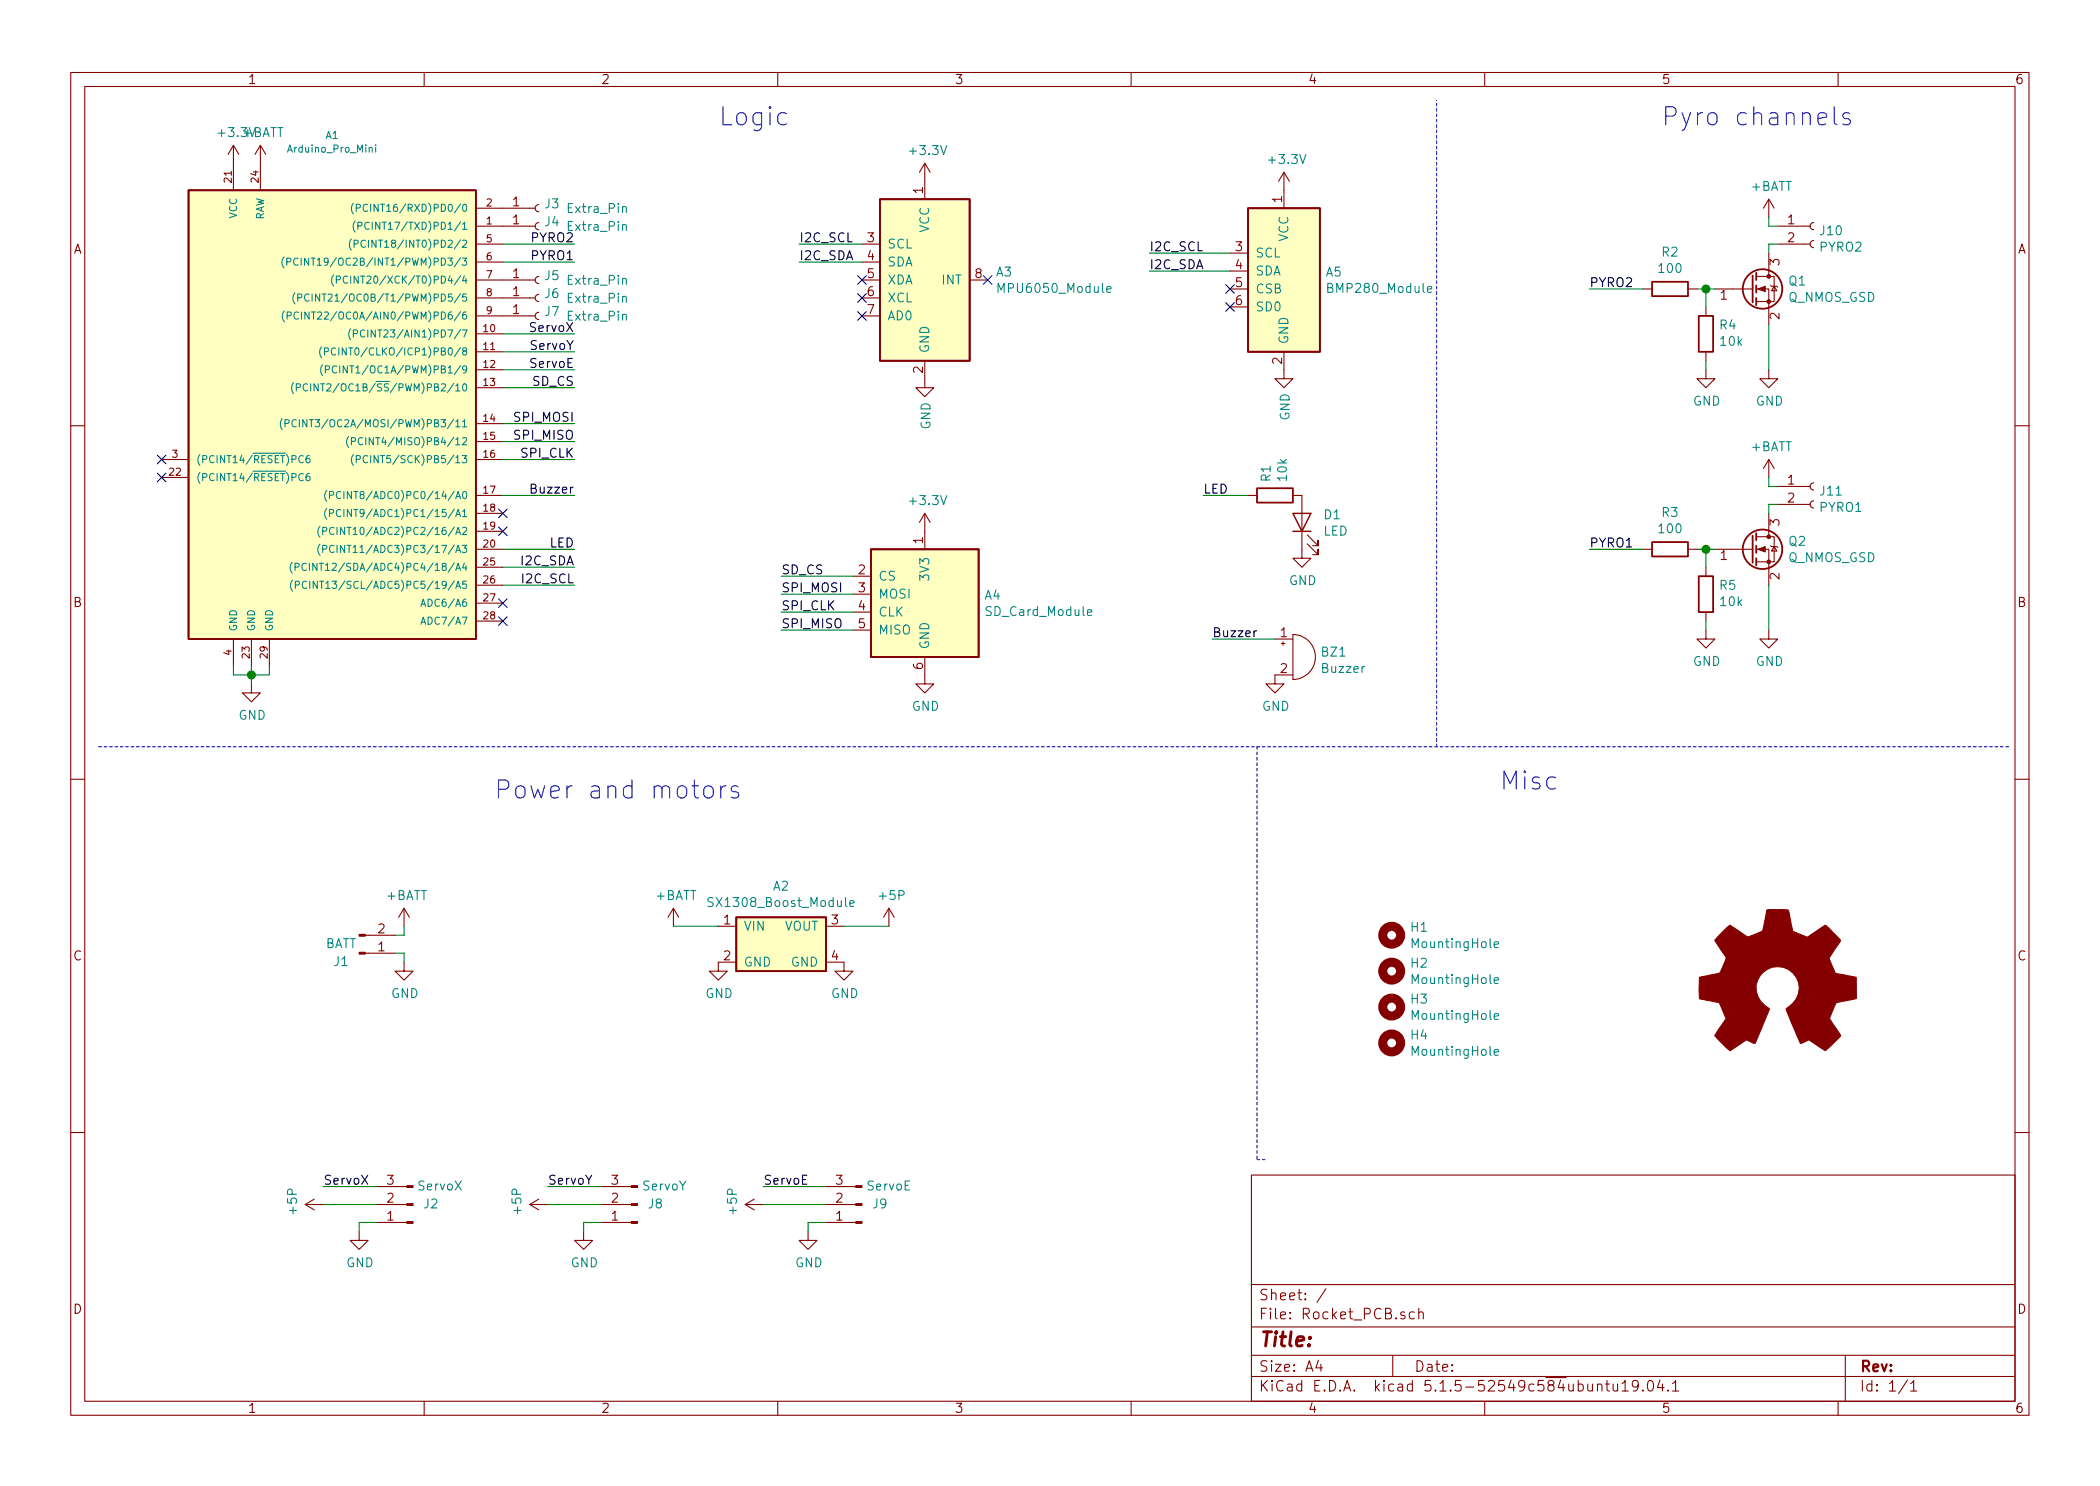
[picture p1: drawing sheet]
EESchema Schematic File Version 4
LIBS:Rocket_PCB-cache
EELAYER 30 0
EELAYER END
$Descr A4 11693 8268
encoding utf-8
Sheet 1 1
Title ""
Date ""
Rev ""
Comp ""
Comment1 ""
Comment2 ""
Comment3 ""
Comment4 ""
$EndDescr
$Comp
L Connector:Conn_01x03_Male J2
U 1 1
P 2300 6700
F 0 "J2" H 2200 6700 50  0000 C CNN
F 1 "ServoX" H 2150 6600 50  0000 C CNN
F 2 "Connector_PinHeader_2.54mm:PinHeader_1x03_P2.54mm_Vertical" H 2300 6700 50  0001 C CNN
F 3 "~" H 2300 6700 50  0001 C CNN
	1    2300 6700
	-1   0    0    1   
$EndComp
$Comp
L Device:Q_NMOS_GSD Q1
U 1 1
P 9750 1600
F 0 "Q1" H 9956 1646 50  0000 L CNN
F 1 "Q_NMOS_GSD" H 9956 1555 50  0000 L CNN
F 2 "Package_TO_SOT_SMD:SOT-23" H 9950 1700 50  0001 C CNN
F 3 "~" H 9750 1600 50  0001 C CNN
	1    9750 1600
	1    0    0    -1  
$EndComp
$Comp
L Connector:Conn_01x02_Male J1
U 1 1
P 2000 5300
F 0 "J1" H 1900 5350 50  0000 C CNN
F 1 "BATT" H 1900 5250 50  0000 C CNN
F 2 "Connector_PinHeader_2.54mm:PinHeader_1x02_P2.54mm_Vertical" H 2000 5300 50  0001 C CNN
F 3 "~" H 2000 5300 50  0001 C CNN
	1    2000 5300
	1    0    0    1   
$EndComp
$Comp
L power:GND #PWR07
U 1 1
P 2250 5350
F 0 "#PWR07" H 2250 5100 50  0001 C CNN
F 1 "GND" H 2255 5177 50  0000 C CNN
F 2 "" H 2250 5350 50  0001 C CNN
F 3 "" H 2250 5350 50  0001 C CNN
	1    2250 5350
	1    0    0    -1  
$EndComp
Wire Wire Line
	2200 5300 2250 5300
Wire Wire Line
	2250 5300 2250 5350
$Comp
L power:GND #PWR011
U 1 1
P 4000 5350
F 0 "#PWR011" H 4000 5100 50  0001 C CNN
F 1 "GND" H 4005 5177 50  0000 C CNN
F 2 "" H 4000 5350 50  0001 C CNN
F 3 "" H 4000 5350 50  0001 C CNN
	1    4000 5350
	1    0    0    -1  
$EndComp
$Comp
L power:GND #PWR014
U 1 1
P 4700 5350
F 0 "#PWR014" H 4700 5100 50  0001 C CNN
F 1 "GND" H 4705 5177 50  0000 C CNN
F 2 "" H 4700 5350 50  0001 C CNN
F 3 "" H 4700 5350 50  0001 C CNN
	1    4700 5350
	1    0    0    -1  
$EndComp
$Comp
L power:+BATT #PWR06
U 1 1
P 2250 5150
F 0 "#PWR06" H 2250 5000 50  0001 C CNN
F 1 "+BATT" H 2265 5323 50  0000 C CNN
F 2 "" H 2250 5150 50  0001 C CNN
F 3 "" H 2250 5150 50  0001 C CNN
	1    2250 5150
	1    0    0    -1  
$EndComp
Wire Wire Line
	2250 5150 2250 5200
Wire Wire Line
	2250 5200 2200 5200
$Comp
L power:+BATT #PWR010
U 1 1
P 3750 5150
F 0 "#PWR010" H 3750 5000 50  0001 C CNN
F 1 "+BATT" H 3765 5323 50  0000 C CNN
F 2 "" H 3750 5150 50  0001 C CNN
F 3 "" H 3750 5150 50  0001 C CNN
	1    3750 5150
	1    0    0    -1  
$EndComp
Wire Wire Line
	4000 5150 3750 5150
$Comp
L power:+5P #PWR015
U 1 1
P 4950 5150
F 0 "#PWR015" H 4950 5000 50  0001 C CNN
F 1 "+5P" H 4965 5323 50  0000 C CNN
F 2 "" H 4950 5150 50  0001 C CNN
F 3 "" H 4950 5150 50  0001 C CNN
	1    4950 5150
	1    0    0    -1  
$EndComp
Wire Wire Line
	4950 5150 4700 5150
$Comp
L power:+BATT #PWR03
U 1 1
P 1450 900
F 0 "#PWR03" H 1450 750 50  0001 C CNN
F 1 "+BATT" H 1465 1073 50  0000 C CNN
F 2 "" H 1450 900 50  0001 C CNN
F 3 "" H 1450 900 50  0001 C CNN
	1    1450 900 
	1    0    0    -1  
$EndComp
$Comp
L power:GND #PWR02
U 1 1
P 1400 3800
F 0 "#PWR02" H 1400 3550 50  0001 C CNN
F 1 "GND" H 1405 3627 50  0000 C CNN
F 2 "" H 1400 3800 50  0001 C CNN
F 3 "" H 1400 3800 50  0001 C CNN
	1    1400 3800
	1    0    0    -1  
$EndComp
$Comp
L Device:R R2
U 1 1
P 9300 1600
F 0 "R2" V 9093 1600 50  0000 C CNN
F 1 "100" V 9184 1600 50  0000 C CNN
F 2 "Resistor_SMD:R_0805_2012Metric" V 9230 1600 50  0001 C CNN
F 3 "~" H 9300 1600 50  0001 C CNN
	1    9300 1600
	0    1    1    0   
$EndComp
$Comp
L Device:R R4
U 1 1
P 9500 1850
F 0 "R4" H 9430 1804 50  0000 R CNN
F 1 "10k" H 9430 1895 50  0000 R CNN
F 2 "Resistor_SMD:R_0805_2012Metric" V 9430 1850 50  0001 C CNN
F 3 "~" H 9500 1850 50  0001 C CNN
	1    9500 1850
	-1   0    0    1   
$EndComp
$Comp
L power:GND #PWR027
U 1 1
P 9850 2050
F 0 "#PWR027" H 9850 1800 50  0001 C CNN
F 1 "GND" H 9855 1877 50  0000 C CNN
F 2 "" H 9850 2050 50  0001 C CNN
F 3 "" H 9850 2050 50  0001 C CNN
	1    9850 2050
	1    0    0    -1  
$EndComp
Wire Wire Line
	9450 1600 9500 1600
Wire Wire Line
	9500 1700 9500 1600
Connection ~ 9500 1600
Wire Wire Line
	9500 1600 9550 1600
Wire Wire Line
	9850 2050 9850 1800
Wire Wire Line
	9500 2000 9500 2050
$Comp
L power:GND #PWR024
U 1 1
P 9500 2050
F 0 "#PWR024" H 9500 1800 50  0001 C CNN
F 1 "GND" H 9505 1877 50  0000 C CNN
F 2 "" H 9500 2050 50  0001 C CNN
F 3 "" H 9500 2050 50  0001 C CNN
	1    9500 2050
	1    0    0    -1  
$EndComp
Text Label 8850 1600 0    50   ~ 0
PYRO2
Wire Wire Line
	8850 1600 9150 1600
$Comp
L Connector:Conn_01x02_Female J10
U 1 1
P 10100 1250
F 0 "J10" H 10128 1226 50  0000 L CNN
F 1 "PYRO2" H 10128 1135 50  0000 L CNN
F 2 "TerminalBlock_TE-Connectivity:TerminalBlock_TE_282834-2_1x02_P2.54mm_Horizontal" H 10100 1250 50  0001 C CNN
F 3 "~" H 10100 1250 50  0001 C CNN
	1    10100 1250
	1    0    0    -1  
$EndComp
Wire Wire Line
	9850 1400 9850 1350
Wire Wire Line
	9850 1350 9900 1350
Wire Wire Line
	9850 1200 9850 1250
Wire Wire Line
	9850 1250 9900 1250
$Comp
L power:+BATT #PWR026
U 1 1
P 9850 1200
F 0 "#PWR026" H 9850 1050 50  0001 C CNN
F 1 "+BATT" H 9865 1373 50  0000 C CNN
F 2 "" H 9850 1200 50  0001 C CNN
F 3 "" H 9850 1200 50  0001 C CNN
	1    9850 1200
	1    0    0    -1  
$EndComp
$Comp
L power:+3.3V #PWR01
U 1 1
P 1300 900
F 0 "#PWR01" H 1300 750 50  0001 C CNN
F 1 "+3.3V" H 1315 1073 50  0000 C CNN
F 2 "" H 1300 900 50  0001 C CNN
F 3 "" H 1300 900 50  0001 C CNN
	1    1300 900 
	1    0    0    -1  
$EndComp
$Comp
L power:+3.3V #PWR018
U 1 1
P 5150 2950
F 0 "#PWR018" H 5150 2800 50  0001 C CNN
F 1 "+3.3V" H 5165 3123 50  0000 C CNN
F 2 "" H 5150 2950 50  0001 C CNN
F 3 "" H 5150 2950 50  0001 C CNN
	1    5150 2950
	1    0    0    -1  
$EndComp
$Comp
L power:GND #PWR019
U 1 1
P 5150 3750
F 0 "#PWR019" H 5150 3500 50  0001 C CNN
F 1 "GND" H 5155 3577 50  0000 C CNN
F 2 "" H 5150 3750 50  0001 C CNN
F 3 "" H 5150 3750 50  0001 C CNN
	1    5150 3750
	1    0    0    -1  
$EndComp
$Comp
L power:GND #PWR05
U 1 1
P 2000 6850
F 0 "#PWR05" H 2000 6600 50  0001 C CNN
F 1 "GND" H 2005 6677 50  0000 C CNN
F 2 "" H 2000 6850 50  0001 C CNN
F 3 "" H 2000 6850 50  0001 C CNN
	1    2000 6850
	1    0    0    -1  
$EndComp
Wire Wire Line
	2000 6850 2000 6800
Wire Wire Line
	2000 6800 2100 6800
$Comp
L power:+5P #PWR04
U 1 1
P 1800 6700
F 0 "#PWR04" H 1800 6550 50  0001 C CNN
F 1 "+5P" H 1815 6873 50  0000 C CNN
F 2 "" H 1800 6700 50  0001 C CNN
F 3 "" H 1800 6700 50  0001 C CNN
	1    1800 6700
	0    -1   -1   0   
$EndComp
Text Label 1800 6600 0    50   ~ 0
ServoX
$Comp
L Connector:Conn_01x03_Male J8
U 1 1
P 3550 6700
F 0 "J8" H 3450 6700 50  0000 C CNN
F 1 "ServoY" H 3400 6600 50  0000 C CNN
F 2 "Connector_PinHeader_2.54mm:PinHeader_1x03_P2.54mm_Vertical" H 3550 6700 50  0001 C CNN
F 3 "~" H 3550 6700 50  0001 C CNN
	1    3550 6700
	-1   0    0    1   
$EndComp
$Comp
L power:GND #PWR09
U 1 1
P 3250 6850
F 0 "#PWR09" H 3250 6600 50  0001 C CNN
F 1 "GND" H 3255 6677 50  0000 C CNN
F 2 "" H 3250 6850 50  0001 C CNN
F 3 "" H 3250 6850 50  0001 C CNN
	1    3250 6850
	1    0    0    -1  
$EndComp
Wire Wire Line
	3250 6850 3250 6800
Wire Wire Line
	3250 6800 3350 6800
$Comp
L power:+5P #PWR08
U 1 1
P 3050 6700
F 0 "#PWR08" H 3050 6550 50  0001 C CNN
F 1 "+5P" H 3065 6873 50  0000 C CNN
F 2 "" H 3050 6700 50  0001 C CNN
F 3 "" H 3050 6700 50  0001 C CNN
	1    3050 6700
	0    -1   -1   0   
$EndComp
Text Label 3050 6600 0    50   ~ 0
ServoY
Text Label 4350 3300 0    50   ~ 0
SPI_MOSI
Text Label 4350 3500 0    50   ~ 0
SPI_MISO
Text Label 4350 3400 0    50   ~ 0
SPI_CLK
Text Label 4350 3200 0    50   ~ 0
SD_CS
Wire Wire Line
	4350 3200 4750 3200
Wire Wire Line
	4350 3300 4750 3300
Wire Wire Line
	4750 3400 4350 3400
Wire Wire Line
	4350 3500 4750 3500
Text Label 3200 2350 2    50   ~ 0
SPI_MOSI
Text Label 3200 2550 2    50   ~ 0
SPI_CLK
Wire Wire Line
	3200 2550 2800 2550
Wire Wire Line
	3200 2350 2800 2350
Text Label 3200 2450 2    50   ~ 0
SPI_MISO
Wire Wire Line
	3200 2450 2800 2450
Text Label 3200 2150 2    50   ~ 0
SD_CS
Wire Wire Line
	3200 2150 2800 2150
$Comp
L power:+3.3V #PWR016
U 1 1
P 5150 1000
F 0 "#PWR016" H 5150 850 50  0001 C CNN
F 1 "+3.3V" H 5165 1173 50  0000 C CNN
F 2 "" H 5150 1000 50  0001 C CNN
F 3 "" H 5150 1000 50  0001 C CNN
	1    5150 1000
	1    0    0    -1  
$EndComp
$Comp
L power:GND #PWR017
U 1 1
P 5150 2100
F 0 "#PWR017" H 5150 1850 50  0001 C CNN
F 1 "GND" V 5155 1972 50  0000 R CNN
F 2 "" H 5150 2100 50  0001 C CNN
F 3 "" H 5150 2100 50  0001 C CNN
	1    5150 2100
	1    0    0    -1  
$EndComp
Text Label 4450 1350 0    50   ~ 0
I2C_SCL
Text Label 4450 1450 0    50   ~ 0
I2C_SDA
Text Label 3200 3250 2    50   ~ 0
I2C_SCL
Text Label 3200 3150 2    50   ~ 0
I2C_SDA
Wire Wire Line
	3200 3150 2800 3150
Wire Wire Line
	2800 3250 3200 3250
Text Label 3200 2050 2    50   ~ 0
ServoE
Wire Wire Line
	3200 2050 2800 2050
Text Label 3200 1950 2    50   ~ 0
ServoY
Wire Wire Line
	3200 1950 2800 1950
$Comp
L Connector:Conn_01x03_Male J9
U 1 1
P 4800 6700
F 0 "J9" H 4700 6700 50  0000 C CNN
F 1 "ServoE" H 4650 6600 50  0000 C CNN
F 2 "Connector_PinHeader_2.54mm:PinHeader_1x03_P2.54mm_Vertical" H 4800 6700 50  0001 C CNN
F 3 "~" H 4800 6700 50  0001 C CNN
	1    4800 6700
	-1   0    0    1   
$EndComp
$Comp
L power:GND #PWR013
U 1 1
P 4500 6850
F 0 "#PWR013" H 4500 6600 50  0001 C CNN
F 1 "GND" H 4505 6677 50  0000 C CNN
F 2 "" H 4500 6850 50  0001 C CNN
F 3 "" H 4500 6850 50  0001 C CNN
	1    4500 6850
	1    0    0    -1  
$EndComp
Wire Wire Line
	4500 6850 4500 6800
Wire Wire Line
	4500 6800 4600 6800
$Comp
L power:+5P #PWR012
U 1 1
P 4250 6700
F 0 "#PWR012" H 4250 6550 50  0001 C CNN
F 1 "+5P" H 4265 6873 50  0000 C CNN
F 2 "" H 4250 6700 50  0001 C CNN
F 3 "" H 4250 6700 50  0001 C CNN
	1    4250 6700
	0    -1   -1   0   
$EndComp
Text Label 4250 6600 0    50   ~ 0
ServoE
Text Label 3200 1850 2    50   ~ 0
ServoX
Wire Wire Line
	3200 1850 2800 1850
NoConn ~ 2800 2850
NoConn ~ 2800 2950
NoConn ~ 2800 3350
NoConn ~ 2800 3450
$Comp
L Charleslabs_Parts:SD_Card_Module A4
U 1 1
P 5150 3350
F 0 "A4" H 5480 3396 50  0000 L CNN
F 1 "SD_Card_Module" H 5480 3305 50  0000 L CNN
F 2 "Charleslabs_Parts:SD_Card_Module" H 4850 3700 50  0001 C CNN
F 3 "" H 4850 3700 50  0001 C CNN
	1    5150 3350
	1    0    0    -1  
$EndComp
$Comp
L Charleslabs_Parts:MPU6050_Module A3
U 1 1
P 5150 1550
F 0 "A3" H 5544 1596 50  0000 L CNN
F 1 "MPU6050_Module" H 5544 1505 50  0000 L CNN
F 2 "Charleslabs_Parts:MPU6050_Module" H 4900 2000 50  0001 C CNN
F 3 "" H 4900 2000 50  0001 C CNN
	1    5150 1550
	1    0    0    -1  
$EndComp
Wire Wire Line
	4450 1350 4800 1350
Wire Wire Line
	4800 1450 4450 1450
NoConn ~ 4800 1550
NoConn ~ 4800 1650
NoConn ~ 4800 1750
NoConn ~ 5500 1550
$Comp
L Charleslabs_Parts:Arduino_Pro_Mini A1
U 1 1
P 1800 2250
F 0 "A1" H 1850 3758 40  0000 C CNN
F 1 "Arduino_Pro_Mini" H 1850 3682 40  0000 C CNN
F 2 "Charleslabs_Parts:Arduino_Pro_Mini_China" H 1800 2250 30  0001 C CIN
F 3 "" H 1800 2250 60  0000 C CNN
	1    1800 2250
	1    0    0    -1  
$EndComp
NoConn ~ 900  2550
NoConn ~ 900  2650
Wire Wire Line
	1300 3700 1300 3750
Wire Wire Line
	1300 3750 1400 3750
Wire Wire Line
	1400 3750 1400 3800
Wire Wire Line
	1400 3700 1400 3750
Connection ~ 1400 3750
Wire Wire Line
	1500 3700 1500 3750
Wire Wire Line
	1500 3750 1400 3750
$Comp
L Charleslabs_Parts:SX1308_Boost_Module A2
U 1 1
P 4350 5250
F 0 "A2" H 4350 5575 50  0000 C CNN
F 1 "SX1308_Boost_Module" H 4350 5484 50  0000 C CNN
F 2 "Charleslabs_Parts:SX1308_Boost_Module" H 4350 5000 50  0001 C CNN
F 3 "" H 4100 5400 50  0001 C CNN
	1    4350 5250
	1    0    0    -1  
$EndComp
$Comp
L Charleslabs_Parts:BMP280_Module A5
U 1 1
P 7150 1550
F 0 "A5" H 7380 1596 50  0000 L CNN
F 1 "BMP280_Module" H 7380 1505 50  0000 L CNN
F 2 "Charleslabs_Parts:BMP280_Module" H 8000 1800 50  0001 C CNN
F 3 "" H 6950 2000 50  0001 C CNN
	1    7150 1550
	1    0    0    -1  
$EndComp
Text Label 6400 1400 0    50   ~ 0
I2C_SCL
Text Label 6400 1500 0    50   ~ 0
I2C_SDA
Wire Wire Line
	6400 1500 6850 1500
Wire Wire Line
	6850 1400 6400 1400
$Comp
L power:+3.3V #PWR021
U 1 1
P 7150 1050
F 0 "#PWR021" H 7150 900 50  0001 C CNN
F 1 "+3.3V" H 7165 1223 50  0000 C CNN
F 2 "" H 7150 1050 50  0001 C CNN
F 3 "" H 7150 1050 50  0001 C CNN
	1    7150 1050
	1    0    0    -1  
$EndComp
$Comp
L power:GND #PWR022
U 1 1
P 7150 2050
F 0 "#PWR022" H 7150 1800 50  0001 C CNN
F 1 "GND" V 7155 1922 50  0000 R CNN
F 2 "" H 7150 2050 50  0001 C CNN
F 3 "" H 7150 2050 50  0001 C CNN
	1    7150 2050
	1    0    0    -1  
$EndComp
NoConn ~ 6850 1700
NoConn ~ 6850 1600
$Comp
L Connector:Conn_01x01_Female J3
U 1 1
P 3000 1150
F 0 "J3" H 3028 1176 50  0000 L CNN
F 1 "Extra_Pin" H 3150 1150 50  0000 L CNN
F 2 "Connector_PinHeader_2.54mm:PinHeader_1x01_P2.54mm_Vertical" H 3000 1150 50  0001 C CNN
F 3 "~" H 3000 1150 50  0001 C CNN
	1    3000 1150
	1    0    0    -1  
$EndComp
$Comp
L Connector:Conn_01x01_Female J4
U 1 1
P 3000 1250
F 0 "J4" H 3028 1276 50  0000 L CNN
F 1 "Extra_Pin" H 3150 1250 50  0000 L CNN
F 2 "Connector_PinHeader_2.54mm:PinHeader_1x01_P2.54mm_Vertical" H 3000 1250 50  0001 C CNN
F 3 "~" H 3000 1250 50  0001 C CNN
	1    3000 1250
	1    0    0    -1  
$EndComp
$Comp
L Connector:Conn_01x01_Female J5
U 1 1
P 3000 1550
F 0 "J5" H 3028 1576 50  0000 L CNN
F 1 "Extra_Pin" H 3150 1550 50  0000 L CNN
F 2 "Connector_PinHeader_2.54mm:PinHeader_1x01_P2.54mm_Vertical" H 3000 1550 50  0001 C CNN
F 3 "~" H 3000 1550 50  0001 C CNN
	1    3000 1550
	1    0    0    -1  
$EndComp
$Comp
L Connector:Conn_01x01_Female J6
U 1 1
P 3000 1650
F 0 "J6" H 3028 1676 50  0000 L CNN
F 1 "Extra_Pin" H 3150 1650 50  0000 L CNN
F 2 "Connector_PinHeader_2.54mm:PinHeader_1x01_P2.54mm_Vertical" H 3000 1650 50  0001 C CNN
F 3 "~" H 3000 1650 50  0001 C CNN
	1    3000 1650
	1    0    0    -1  
$EndComp
Wire Wire Line
	1800 6600 2100 6600
Wire Wire Line
	2100 6700 1800 6700
Wire Wire Line
	3050 6700 3350 6700
Wire Wire Line
	3350 6600 3050 6600
Wire Wire Line
	4250 6600 4600 6600
Wire Wire Line
	4600 6700 4250 6700
$Comp
L Device:LED D1
U 1 1
P 7250 2900
F 0 "D1" V 7289 2783 50  0000 R CNN
F 1 "LED" V 7198 2783 50  0000 R CNN
F 2 "LED_SMD:LED_0805_2012Metric" H 7250 2900 50  0001 C CNN
F 3 "~" H 7250 2900 50  0001 C CNN
	1    7250 2900
	0    -1   -1   0   
$EndComp
$Comp
L Device:R R1
U 1 1
P 7100 2750
F 0 "R1" H 7030 2704 50  0000 R CNN
F 1 "10k" H 7030 2795 50  0000 R CNN
F 2 "Resistor_SMD:R_0805_2012Metric" V 7030 2750 50  0001 C CNN
F 3 "~" H 7100 2750 50  0001 C CNN
	1    7100 2750
	0    1    1    0   
$EndComp
$Comp
L power:GND #PWR023
U 1 1
P 7250 3050
F 0 "#PWR023" H 7250 2800 50  0001 C CNN
F 1 "GND" H 7255 2877 50  0000 C CNN
F 2 "" H 7250 3050 50  0001 C CNN
F 3 "" H 7250 3050 50  0001 C CNN
	1    7250 3050
	1    0    0    -1  
$EndComp
Text Label 6700 2750 0    50   ~ 0
LED
Text Label 3200 3050 2    50   ~ 0
LED
$Comp
L Device:Buzzer BZ1
U 1 1
P 7200 3650
F 0 "BZ1" H 7352 3679 50  0000 L CNN
F 1 "Buzzer" H 7352 3588 50  0000 L CNN
F 2 "Buzzer_Beeper:Buzzer_12x9.5RM7.6" V 7175 3750 50  0001 C CNN
F 3 "~" V 7175 3750 50  0001 C CNN
	1    7200 3650
	1    0    0    -1  
$EndComp
$Comp
L power:GND #PWR020
U 1 1
P 7100 3750
F 0 "#PWR020" H 7100 3500 50  0001 C CNN
F 1 "GND" H 7105 3577 50  0000 C CNN
F 2 "" H 7100 3750 50  0001 C CNN
F 3 "" H 7100 3750 50  0001 C CNN
	1    7100 3750
	1    0    0    -1  
$EndComp
Text Label 3200 2750 2    50   ~ 0
Buzzer
Wire Wire Line
	6750 3550 7100 3550
$Comp
L Mechanical:MountingHole H1
U 1 1
P 7750 5200
F 0 "H1" H 7850 5246 50  0000 L CNN
F 1 "MountingHole" H 7850 5155 50  0000 L CNN
F 2 "MountingHole:MountingHole_3.2mm_M3" H 7750 5200 50  0001 C CNN
F 3 "~" H 7750 5200 50  0001 C CNN
	1    7750 5200
	1    0    0    -1  
$EndComp
$Comp
L Mechanical:MountingHole H2
U 1 1
P 7750 5400
F 0 "H2" H 7850 5446 50  0000 L CNN
F 1 "MountingHole" H 7850 5355 50  0000 L CNN
F 2 "MountingHole:MountingHole_3.2mm_M3" H 7750 5400 50  0001 C CNN
F 3 "~" H 7750 5400 50  0001 C CNN
	1    7750 5400
	1    0    0    -1  
$EndComp
$Comp
L Mechanical:MountingHole H3
U 1 1
P 7750 5600
F 0 "H3" H 7850 5646 50  0000 L CNN
F 1 "MountingHole" H 7850 5555 50  0000 L CNN
F 2 "MountingHole:MountingHole_3.2mm_M3" H 7750 5600 50  0001 C CNN
F 3 "~" H 7750 5600 50  0001 C CNN
	1    7750 5600
	1    0    0    -1  
$EndComp
$Comp
L Mechanical:MountingHole H4
U 1 1
P 7750 5800
F 0 "H4" H 7850 5846 50  0000 L CNN
F 1 "MountingHole" H 7850 5755 50  0000 L CNN
F 2 "MountingHole:MountingHole_3.2mm_M3" H 7750 5800 50  0001 C CNN
F 3 "~" H 7750 5800 50  0001 C CNN
	1    7750 5800
	1    0    0    -1  
$EndComp
Wire Wire Line
	3200 3050 2800 3050
Wire Wire Line
	3200 2750 2800 2750
Text Label 6750 3550 0    50   ~ 0
Buzzer
$Comp
L Device:Q_NMOS_GSD Q2
U 1 1
P 9750 3050
F 0 "Q2" H 9956 3096 50  0000 L CNN
F 1 "Q_NMOS_GSD" H 9956 3005 50  0000 L CNN
F 2 "Package_TO_SOT_SMD:SOT-23" H 9950 3150 50  0001 C CNN
F 3 "~" H 9750 3050 50  0001 C CNN
	1    9750 3050
	1    0    0    -1  
$EndComp
$Comp
L Device:R R3
U 1 1
P 9300 3050
F 0 "R3" V 9093 3050 50  0000 C CNN
F 1 "100" V 9184 3050 50  0000 C CNN
F 2 "Resistor_SMD:R_0805_2012Metric" V 9230 3050 50  0001 C CNN
F 3 "~" H 9300 3050 50  0001 C CNN
	1    9300 3050
	0    1    1    0   
$EndComp
$Comp
L Device:R R5
U 1 1
P 9500 3300
F 0 "R5" H 9430 3254 50  0000 R CNN
F 1 "10k" H 9430 3345 50  0000 R CNN
F 2 "Resistor_SMD:R_0805_2012Metric" V 9430 3300 50  0001 C CNN
F 3 "~" H 9500 3300 50  0001 C CNN
	1    9500 3300
	-1   0    0    1   
$EndComp
$Comp
L power:GND #PWR029
U 1 1
P 9850 3500
F 0 "#PWR029" H 9850 3250 50  0001 C CNN
F 1 "GND" H 9855 3327 50  0000 C CNN
F 2 "" H 9850 3500 50  0001 C CNN
F 3 "" H 9850 3500 50  0001 C CNN
	1    9850 3500
	1    0    0    -1  
$EndComp
Wire Wire Line
	9450 3050 9500 3050
Wire Wire Line
	9500 3150 9500 3050
Connection ~ 9500 3050
Wire Wire Line
	9500 3050 9550 3050
Wire Wire Line
	9850 3500 9850 3250
Wire Wire Line
	9500 3450 9500 3500
$Comp
L power:GND #PWR025
U 1 1
P 9500 3500
F 0 "#PWR025" H 9500 3250 50  0001 C CNN
F 1 "GND" H 9505 3327 50  0000 C CNN
F 2 "" H 9500 3500 50  0001 C CNN
F 3 "" H 9500 3500 50  0001 C CNN
	1    9500 3500
	1    0    0    -1  
$EndComp
Text Label 8850 3050 0    50   ~ 0
PYRO1
Wire Wire Line
	8850 3050 9150 3050
$Comp
L Connector:Conn_01x02_Female J11
U 1 1
P 10100 2700
F 0 "J11" H 10128 2676 50  0000 L CNN
F 1 "PYRO1" H 10128 2585 50  0000 L CNN
F 2 "TerminalBlock_TE-Connectivity:TerminalBlock_TE_282834-2_1x02_P2.54mm_Horizontal" H 10100 2700 50  0001 C CNN
F 3 "~" H 10100 2700 50  0001 C CNN
	1    10100 2700
	1    0    0    -1  
$EndComp
Wire Wire Line
	9850 2850 9850 2800
Wire Wire Line
	9850 2800 9900 2800
Wire Wire Line
	9850 2650 9850 2700
Wire Wire Line
	9850 2700 9900 2700
$Comp
L power:+BATT #PWR028
U 1 1
P 9850 2650
F 0 "#PWR028" H 9850 2500 50  0001 C CNN
F 1 "+BATT" H 9865 2823 50  0000 C CNN
F 2 "" H 9850 2650 50  0001 C CNN
F 3 "" H 9850 2650 50  0001 C CNN
	1    9850 2650
	1    0    0    -1  
$EndComp
Text Label 3200 1350 2    50   ~ 0
PYRO2
Wire Wire Line
	2800 1350 3200 1350
Text Label 3200 1450 2    50   ~ 0
PYRO1
Wire Wire Line
	2800 1450 3200 1450
$Comp
L Connector:Conn_01x01_Female J7
U 1 1
P 3000 1750
F 0 "J7" H 3028 1776 50  0000 L CNN
F 1 "Extra_Pin" H 3150 1750 50  0000 L CNN
F 2 "Connector_PinHeader_2.54mm:PinHeader_1x01_P2.54mm_Vertical" H 3000 1750 50  0001 C CNN
F 3 "~" H 3000 1750 50  0001 C CNN
	1    3000 1750
	1    0    0    -1  
$EndComp
$Comp
L Graphic:Logo_Open_Hardware_Large LOGO1
U 1 1
P 9900 5500
F 0 "LOGO1" H 9900 6000 50  0001 C CNN
F 1 "Logo_Open_Hardware_Large" H 9900 5100 50  0001 C CNN
F 2 "Charleslabs_Parts:Charleslabs_Logo_5mm" H 9900 5500 50  0001 C CNN
F 3 "~" H 9900 5500 50  0001 C CNN
	1    9900 5500
	1    0    0    -1  
$EndComp
Wire Notes Line
	8000 4150 8000 550 
Text Notes 4000 700  0    100  ~ 0
Logic
Wire Notes Line
	550  4150 11200 4150
Text Notes 9250 700  0    100  ~ 0
Pyro channels
Text Notes 2750 4450 0    100  ~ 0
Power and motors
Wire Notes Line
	7000 4150 7000 6450
Wire Notes Line
	7000 6450 7050 6450
Text Notes 8350 4400 0    100  ~ 0
Misc
Wire Wire Line
	6700 2750 6950 2750
$EndSCHEMATC
